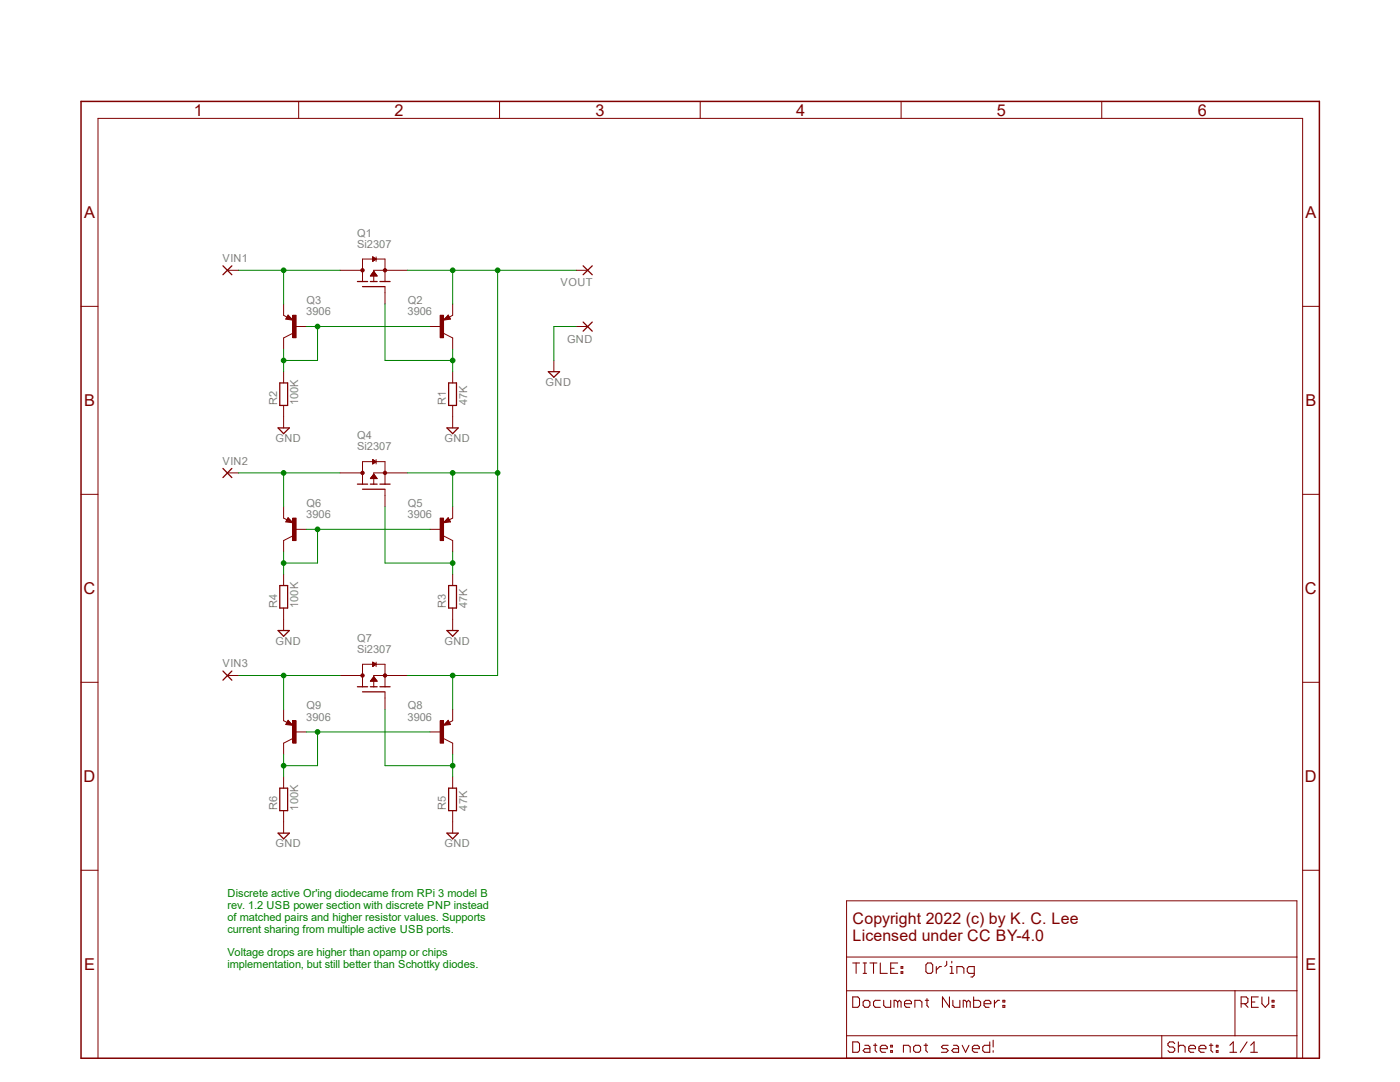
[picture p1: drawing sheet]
<?xml version="1.0" encoding="utf-8"?>
<!DOCTYPE eagle SYSTEM "eagle.dtd">
<eagle version="6.5.0">
<drawing>
<settings>
<setting alwaysvectorfont="no"/>
<setting verticaltext="up"/>
</settings>
<grid distance="0.1" unitdist="inch" unit="inch" style="lines" multiple="1" display="no" altdistance="0.01" altunitdist="inch" altunit="inch"/>
<schematic xreflabel="%F%N/%S.%C%R" xrefpart="/%S.%C%R">
<libraries>
<library name="ipc-7351-transistor">
<symbols>
<symbol name="MOSFET-PCH">
<wire x1="0" y1="-2.54" x2="1.3208" y2="-2.54" width="0.1524" layer="94"/>
<wire x1="2.54" y1="0.762" x2="2.54" y2="0" width="0.254" layer="94"/>
<wire x1="2.54" y1="0" x2="2.54" y2="-0.762" width="0.254" layer="94"/>
<wire x1="2.54" y1="3.683" x2="2.54" y2="2.54" width="0.254" layer="94"/>
<wire x1="2.54" y1="2.54" x2="2.54" y2="1.397" width="0.254" layer="94"/>
<wire x1="2.54" y1="0" x2="5.08" y2="0" width="0.1524" layer="94"/>
<wire x1="5.08" y1="0" x2="5.08" y2="-2.54" width="0.1524" layer="94"/>
<wire x1="2.54" y1="-1.397" x2="2.54" y2="-2.54" width="0.254" layer="94"/>
<wire x1="2.54" y1="-2.54" x2="2.54" y2="-3.683" width="0.254" layer="94"/>
<wire x1="1.397" y1="2.54" x2="1.397" y2="-2.54" width="0.254" layer="94"/>
<wire x1="2.54" y1="2.54" x2="5.08" y2="2.54" width="0.1524" layer="94"/>
<wire x1="5.08" y1="-2.54" x2="2.54" y2="-2.54" width="0.1524" layer="94"/>
<wire x1="7.62" y1="2.54" x2="7.62" y2="-0.508" width="0.1524" layer="94"/>
<wire x1="7.62" y1="-0.508" x2="7.62" y2="-2.54" width="0.1524" layer="94"/>
<wire x1="5.08" y1="-2.54" x2="7.62" y2="-2.54" width="0.1524" layer="94"/>
<wire x1="5.08" y1="2.54" x2="7.62" y2="2.54" width="0.1524" layer="94"/>
<wire x1="7.112" y1="-0.508" x2="7.62" y2="-0.508" width="0.1524" layer="94"/>
<wire x1="7.62" y1="-0.508" x2="8.128" y2="-0.508" width="0.1524" layer="94"/>
<circle x="5.08" y="-2.54" radius="0.3592" width="0" layer="94"/>
<circle x="5.08" y="2.54" radius="0.3592" width="0" layer="94"/>
<text x="-8.89" y="0" size="1.778" layer="96">&gt;VALUE</text>
<text x="-8.89" y="2.54" size="1.778" layer="95">&gt;NAME</text>
<pin name="S" x="5.08" y="-7.62" visible="off" length="middle" direction="pas" rot="R90"/>
<pin name="G" x="-2.54" y="-2.54" visible="off" length="short" direction="pas"/>
<pin name="D" x="5.08" y="7.62" visible="off" length="middle" direction="pas" rot="R270"/>
<polygon width="0.1524" layer="94">
<vertex x="7.62" y="-0.508"/>
<vertex x="8.128" y="0.254"/>
<vertex x="7.112" y="0.254"/>
</polygon>
<polygon width="0.1524" layer="94">
<vertex x="4.826" y="0"/>
<vertex x="3.81" y="0.762"/>
<vertex x="3.81" y="-0.762"/>
</polygon>
</symbol>
<symbol name="PNP">
<wire x1="2.0861" y1="1.6779" x2="1.5781" y2="2.5941" width="0.1524" layer="94"/>
<wire x1="1.5781" y1="2.5941" x2="0.5159" y2="1.478" width="0.1524" layer="94"/>
<wire x1="0.5159" y1="1.478" x2="2.0861" y2="1.6779" width="0.1524" layer="94"/>
<wire x1="2.54" y1="2.54" x2="1.808" y2="2.1239" width="0.1524" layer="94"/>
<wire x1="2.54" y1="-2.54" x2="0.508" y2="-1.524" width="0.1524" layer="94"/>
<wire x1="1.905" y1="1.778" x2="1.524" y2="2.413" width="0.254" layer="94"/>
<wire x1="1.524" y1="2.413" x2="0.762" y2="1.651" width="0.254" layer="94"/>
<wire x1="0.762" y1="1.651" x2="1.778" y2="1.778" width="0.254" layer="94"/>
<wire x1="1.778" y1="1.778" x2="1.524" y2="2.159" width="0.254" layer="94"/>
<wire x1="1.524" y1="2.159" x2="1.143" y2="1.905" width="0.254" layer="94"/>
<wire x1="1.143" y1="1.905" x2="1.524" y2="1.905" width="0.254" layer="94"/>
<text x="-10.16" y="7.62" size="1.778" layer="95">&gt;NAME</text>
<text x="-10.16" y="5.08" size="1.778" layer="96">&gt;VALUE</text>
<rectangle x1="-0.254" y1="-2.54" x2="0.508" y2="2.54" layer="94"/>
<pin name="B" x="-2.54" y="0" visible="off" length="short" direction="pas" swaplevel="1"/>
<pin name="E" x="2.54" y="5.08" visible="off" length="short" direction="pas" swaplevel="2" rot="R270"/>
<pin name="C" x="2.54" y="-5.08" visible="off" length="short" direction="pas" swaplevel="3" rot="R90"/>
</symbol>
</symbols>
<devicesets>
<deviceset name="MOSFET-PCH_" prefix="Q">
<gates>
<gate name="G$1" symbol="MOSFET-PCH" x="0" y="0"/>
</gates>
<devices>
<device name="SOT-23" package="SOT95P280X135-3N">
<connects>
<connect gate="G$1" pin="D" pad="3"/>
<connect gate="G$1" pin="G" pad="1"/>
<connect gate="G$1" pin="S" pad="2"/>
</connects>
<technologies>
<technology name=""/>
</technologies>
</device>
<device name="SO-8" package="SOIC127P600X175-8AN">
<connects>
<connect gate="G$1" pin="D" pad="5 6 7 8"/>
<connect gate="G$1" pin="G" pad="4"/>
<connect gate="G$1" pin="S" pad="1 2 3"/>
</connects>
<technologies>
<technology name=""/>
</technologies>
</device>
<device name="SOT-223" package="SOT230P700X160-4N">
<connects>
<connect gate="G$1" pin="D" pad="4"/>
<connect gate="G$1" pin="G" pad="1"/>
<connect gate="G$1" pin="S" pad="3"/>
</connects>
<technologies>
<technology name=""/>
</technologies>
</device>
<device name="D-PAK" package="D-PAK_TO252AA">
<connects>
<connect gate="G$1" pin="D" pad="4"/>
<connect gate="G$1" pin="G" pad="1"/>
<connect gate="G$1" pin="S" pad="3"/>
</connects>
<technologies>
<technology name=""/>
</technologies>
</device>
</devices>
</deviceset>
<deviceset name="PNP_" prefix="Q" uservalue="yes">
<gates>
<gate name="G$1" symbol="PNP" x="0" y="0"/>
</gates>
<devices>
<device name="SOT-223" package="SOT230P700X160-4N">
<connects>
<connect gate="G$1" pin="B" pad="1"/>
<connect gate="G$1" pin="C" pad="2"/>
<connect gate="G$1" pin="E" pad="3"/>
</connects>
<technologies>
<technology name=""/>
</technologies>
</device>
<device name="SOT-23" package="SOT95P280X135-3N">
<connects>
<connect gate="G$1" pin="B" pad="1"/>
<connect gate="G$1" pin="C" pad="3"/>
<connect gate="G$1" pin="E" pad="2"/>
</connects>
<technologies>
<technology name=""/>
</technologies>
</device>
<device name="SOT-323" package="SOT65P210X110-3N">
<connects>
<connect gate="G$1" pin="B" pad="1"/>
<connect gate="G$1" pin="C" pad="3"/>
<connect gate="G$1" pin="E" pad="2"/>
</connects>
<technologies>
<technology name=""/>
</technologies>
</device>
</devices>
</deviceset>
</devicesets>
</library>
<library name="ipc-7351-resistor">
<symbols>
<symbol name="RESISTOR">
<wire x1="-2.54" y1="-0.889" x2="2.54" y2="-0.889" width="0.254" layer="94"/>
<wire x1="2.54" y1="0.889" x2="-2.54" y2="0.889" width="0.254" layer="94"/>
<wire x1="2.54" y1="-0.889" x2="2.54" y2="0.889" width="0.254" layer="94"/>
<wire x1="-2.54" y1="-0.889" x2="-2.54" y2="0.889" width="0.254" layer="94"/>
<text x="-2.54" y="1.524" size="1.778" layer="95">&gt;NAME</text>
<text x="-2.54" y="-3.302" size="1.778" layer="96">&gt;VALUE</text>
<pin name="2" x="5.08" y="0" visible="off" length="short" direction="pas" swaplevel="1" rot="R180"/>
<pin name="1" x="-5.08" y="0" visible="off" length="short" direction="pas" swaplevel="1"/>
</symbol>
</symbols>
<devicesets>
<deviceset name="RESISTOR_" prefix="R" uservalue="yes">
<gates>
<gate name="G$1" symbol="RESISTOR" x="0" y="0"/>
</gates>
<devices>
<device name="0201" package="RESC0603X30N">
<connects>
<connect gate="G$1" pin="1" pad="1"/>
<connect gate="G$1" pin="2" pad="2"/>
</connects>
<technologies>
<technology name=""/>
</technologies>
</device>
<device name="0402" package="RESC1005X40AN">
<connects>
<connect gate="G$1" pin="1" pad="1"/>
<connect gate="G$1" pin="2" pad="2"/>
</connects>
<technologies>
<technology name=""/>
</technologies>
</device>
<device name="0603" package="RESC1608X55N">
<connects>
<connect gate="G$1" pin="1" pad="1"/>
<connect gate="G$1" pin="2" pad="2"/>
</connects>
<technologies>
<technology name=""/>
</technologies>
</device>
<device name="0805" package="RESC2012X70N">
<connects>
<connect gate="G$1" pin="1" pad="1"/>
<connect gate="G$1" pin="2" pad="2"/>
</connects>
<technologies>
<technology name=""/>
</technologies>
</device>
<device name="1206" package="RESC3115X70N">
<connects>
<connect gate="G$1" pin="1" pad="1"/>
<connect gate="G$1" pin="2" pad="2"/>
</connects>
<technologies>
<technology name=""/>
</technologies>
</device>
<device name="1210" package="RESC3225X70N">
<connects>
<connect gate="G$1" pin="1" pad="1"/>
<connect gate="G$1" pin="2" pad="2"/>
</connects>
<technologies>
<technology name=""/>
</technologies>
</device>
<device name="1812" package="RESC4532X70N">
<connects>
<connect gate="G$1" pin="1" pad="1"/>
<connect gate="G$1" pin="2" pad="2"/>
</connects>
<technologies>
<technology name=""/>
</technologies>
</device>
<device name="2010" package="RESC5025X70N">
<connects>
<connect gate="G$1" pin="1" pad="1"/>
<connect gate="G$1" pin="2" pad="2"/>
</connects>
<technologies>
<technology name=""/>
</technologies>
</device>
<device name="2512" package="RESC6432X70N">
<connects>
<connect gate="G$1" pin="1" pad="1"/>
<connect gate="G$1" pin="2" pad="2"/>
</connects>
<technologies>
<technology name=""/>
</technologies>
</device>
</devices>
</deviceset>
</devicesets>
</library>
<library name="supply2">
<symbols>
<symbol name="GND">
<wire x1="-1.27" y1="0" x2="1.27" y2="0" width="0.254" layer="94"/>
<wire x1="1.27" y1="0" x2="0" y2="-1.27" width="0.254" layer="94"/>
<wire x1="0" y1="-1.27" x2="-1.27" y2="0" width="0.254" layer="94"/>
<text x="-1.905" y="-3.175" size="1.778" layer="96">&gt;VALUE</text>
<pin name="GND" x="0" y="2.54" visible="off" length="short" direction="sup" rot="R270"/>
</symbol>
</symbols>
<devicesets>
<deviceset name="GND" prefix="SUPPLY">
<gates>
<gate name="GND" symbol="GND" x="0" y="0"/>
</gates>
<devices>
<device name="">
<technologies>
<technology name=""/>
</technologies>
</device>
</devices>
</deviceset>
</devicesets>
</library>
<library name="wirepad">
<symbols>
<symbol name="PAD">
<wire x1="-1.016" y1="1.016" x2="1.016" y2="-1.016" width="0.254" layer="94"/>
<wire x1="-1.016" y1="-1.016" x2="1.016" y2="1.016" width="0.254" layer="94"/>
<text x="-1.143" y="1.8542" size="1.778" layer="95">&gt;NAME</text>
<text x="-1.143" y="-3.302" size="1.778" layer="96">&gt;VALUE</text>
<pin name="P" x="2.54" y="0" visible="off" length="short" direction="pas" rot="R180"/>
</symbol>
</symbols>
<devicesets>
<deviceset name="SMD2" prefix="PAD" uservalue="yes">
<gates>
<gate name="1" symbol="PAD" x="0" y="0"/>
</gates>
<devices>
<device name="" package="SMD1,27-2,54">
<connects>
<connect gate="1" pin="P" pad="1"/>
</connects>
<technologies>
<technology name=""/>
</technologies>
</device>
</devices>
</deviceset>
</devicesets>
</library>
<library name="frames">
<symbols>
<symbol name="FRAME_A_L">
<frame x1="0" y1="0" x2="279.4" y2="215.9" columns="6" rows="5" layer="94" border-bottom="no"/>
</symbol>
<symbol name="DOCFIELD">
<wire x1="0" y1="0" x2="71.12" y2="0" width="0.1016" layer="94"/>
<wire x1="101.6" y1="15.24" x2="87.63" y2="15.24" width="0.1016" layer="94"/>
<wire x1="0" y1="0" x2="0" y2="5.08" width="0.1016" layer="94"/>
<wire x1="0" y1="5.08" x2="71.12" y2="5.08" width="0.1016" layer="94"/>
<wire x1="0" y1="5.08" x2="0" y2="15.24" width="0.1016" layer="94"/>
<wire x1="101.6" y1="15.24" x2="101.6" y2="5.08" width="0.1016" layer="94"/>
<wire x1="71.12" y1="5.08" x2="71.12" y2="0" width="0.1016" layer="94"/>
<wire x1="71.12" y1="5.08" x2="87.63" y2="5.08" width="0.1016" layer="94"/>
<wire x1="71.12" y1="0" x2="101.6" y2="0" width="0.1016" layer="94"/>
<wire x1="87.63" y1="15.24" x2="87.63" y2="5.08" width="0.1016" layer="94"/>
<wire x1="87.63" y1="15.24" x2="0" y2="15.24" width="0.1016" layer="94"/>
<wire x1="87.63" y1="5.08" x2="101.6" y2="5.08" width="0.1016" layer="94"/>
<wire x1="101.6" y1="5.08" x2="101.6" y2="0" width="0.1016" layer="94"/>
<wire x1="0" y1="15.24" x2="0" y2="22.86" width="0.1016" layer="94"/>
<wire x1="101.6" y1="35.56" x2="0" y2="35.56" width="0.1016" layer="94"/>
<wire x1="101.6" y1="35.56" x2="101.6" y2="22.86" width="0.1016" layer="94"/>
<wire x1="0" y1="22.86" x2="101.6" y2="22.86" width="0.1016" layer="94"/>
<wire x1="0" y1="22.86" x2="0" y2="35.56" width="0.1016" layer="94"/>
<wire x1="101.6" y1="22.86" x2="101.6" y2="15.24" width="0.1016" layer="94"/>
<text x="1.27" y="1.27" size="2.54" layer="94" font="vector">Date:</text>
<text x="12.7" y="1.27" size="2.54" layer="94" font="vector">&gt;LAST_DATE_TIME</text>
<text x="72.39" y="1.27" size="2.54" layer="94" font="vector">Sheet:</text>
<text x="86.36" y="1.27" size="2.54" layer="94" font="vector">&gt;SHEET</text>
<text x="88.9" y="11.43" size="2.54" layer="94" font="vector">REV:</text>
<text x="1.27" y="19.05" size="2.54" layer="94" font="vector">TITLE:</text>
<text x="1.27" y="11.43" size="2.54" layer="94" font="vector">Document Number:</text>
<text x="17.78" y="19.05" size="2.54" layer="94" font="vector">&gt;DRAWING_NAME</text>
</symbol>
</symbols>
<devicesets>
<deviceset name="FRAME_A_L" prefix="FRAME" uservalue="yes">
<gates>
<gate name="G$1" symbol="FRAME_A_L" x="0" y="0" addlevel="always"/>
<gate name="G$2" symbol="DOCFIELD" x="172.72" y="0" addlevel="always"/>
</gates>
<devices>
<device name="">
<technologies>
<technology name=""/>
</technologies>
</device>
</devices>
</deviceset>
</devicesets>
</library>
</libraries>
<attributes>
</attributes>
<variantdefs>
</variantdefs>
<classes>
<class number="0" name="default" width="0" drill="0">
</class>
</classes>
<parts>
<part name="Q1" library="ipc-7351-transistor" deviceset="MOSFET-PCH_" device="SOT-23" value="Si2307"/>
<part name="Q2" library="ipc-7351-transistor" deviceset="PNP_" device="SOT-23" value="3906"/>
<part name="R1" library="ipc-7351-resistor" deviceset="RESISTOR_" device="0603" value="47K"/>
<part name="Q3" library="ipc-7351-transistor" deviceset="PNP_" device="SOT-23" value="3906"/>
<part name="R2" library="ipc-7351-resistor" deviceset="RESISTOR_" device="0603" value="100K"/>
<part name="SUPPLY1" library="supply2" deviceset="GND" device=""/>
<part name="SUPPLY2" library="supply2" deviceset="GND" device=""/>
<part name="Q4" library="ipc-7351-transistor" deviceset="MOSFET-PCH_" device="SOT-23" value="Si2307"/>
<part name="Q5" library="ipc-7351-transistor" deviceset="PNP_" device="SOT-23" value="3906"/>
<part name="R3" library="ipc-7351-resistor" deviceset="RESISTOR_" device="0603" value="47K"/>
<part name="Q6" library="ipc-7351-transistor" deviceset="PNP_" device="SOT-23" value="3906"/>
<part name="R4" library="ipc-7351-resistor" deviceset="RESISTOR_" device="0603" value="100K"/>
<part name="SUPPLY3" library="supply2" deviceset="GND" device=""/>
<part name="SUPPLY4" library="supply2" deviceset="GND" device=""/>
<part name="Q7" library="ipc-7351-transistor" deviceset="MOSFET-PCH_" device="SOT-23" value="Si2307"/>
<part name="Q8" library="ipc-7351-transistor" deviceset="PNP_" device="SOT-23" value="3906"/>
<part name="R5" library="ipc-7351-resistor" deviceset="RESISTOR_" device="0603" value="47K"/>
<part name="Q9" library="ipc-7351-transistor" deviceset="PNP_" device="SOT-23" value="3906"/>
<part name="R6" library="ipc-7351-resistor" deviceset="RESISTOR_" device="0603" value="100K"/>
<part name="SUPPLY5" library="supply2" deviceset="GND" device=""/>
<part name="SUPPLY6" library="supply2" deviceset="GND" device=""/>
<part name="VIN1" library="wirepad" deviceset="SMD2" device=""/>
<part name="VIN2" library="wirepad" deviceset="SMD2" device=""/>
<part name="VIN3" library="wirepad" deviceset="SMD2" device=""/>
<part name="VOUT" library="wirepad" deviceset="SMD2" device=""/>
<part name="GND" library="wirepad" deviceset="SMD2" device=""/>
<part name="SUPPLY7" library="supply2" deviceset="GND" device=""/>
<part name="FRAME1" library="frames" deviceset="FRAME_A_L" device=""/>
</parts>
<sheets>
<sheet>
<plain>
<text x="2.54" y="-81.28" size="1.778" layer="91">Discrete active Or'ing diodecame from RPi 3 model B
rev. 1.2 USB power section with discrete PNP instead 
of matched pairs and higher resistor values. Supports
current sharing from multiple active USB ports.

Voltage drops are higher than opamp or chips 
implementation, but still much better than Schottky diodes.</text>
</plain>
<instances>
<instance part="Q1" gate="G$1" x="35.56" y="71.12" smashed="yes" rot="R90">
<attribute name="VALUE" x="31.75" y="81.28" size="1.778" layer="96"/>
<attribute name="NAME" x="31.75" y="83.82" size="1.778" layer="95"/>
</instance>
<instance part="Q2" gate="G$1" x="50.8" y="63.5" smashed="yes">
<attribute name="NAME" x="43.18" y="68.58" size="1.778" layer="95"/>
<attribute name="VALUE" x="43.18" y="66.04" size="1.778" layer="96"/>
</instance>
<instance part="R1" gate="G$1" x="53.34" y="48.26" rot="R90"/>
<instance part="Q3" gate="G$1" x="17.78" y="63.5" smashed="yes" rot="MR0">
<attribute name="NAME" x="20.32" y="68.58" size="1.778" layer="95"/>
<attribute name="VALUE" x="20.32" y="66.04" size="1.778" layer="96"/>
</instance>
<instance part="R2" gate="G$1" x="15.24" y="48.26" rot="R90"/>
<instance part="SUPPLY1" gate="GND" x="15.24" y="40.64"/>
<instance part="SUPPLY2" gate="GND" x="53.34" y="40.64"/>
<instance part="Q4" gate="G$1" x="35.56" y="25.4" smashed="yes" rot="R90">
<attribute name="VALUE" x="31.75" y="35.56" size="1.778" layer="96"/>
<attribute name="NAME" x="31.75" y="38.1" size="1.778" layer="95"/>
</instance>
<instance part="Q5" gate="G$1" x="50.8" y="17.78" smashed="yes">
<attribute name="NAME" x="43.18" y="22.86" size="1.778" layer="95"/>
<attribute name="VALUE" x="43.18" y="20.32" size="1.778" layer="96"/>
</instance>
<instance part="R3" gate="G$1" x="53.34" y="2.54" rot="R90"/>
<instance part="Q6" gate="G$1" x="17.78" y="17.78" smashed="yes" rot="MR0">
<attribute name="NAME" x="20.32" y="22.86" size="1.778" layer="95"/>
<attribute name="VALUE" x="20.32" y="20.32" size="1.778" layer="96"/>
</instance>
<instance part="R4" gate="G$1" x="15.24" y="2.54" rot="R90"/>
<instance part="SUPPLY3" gate="GND" x="15.24" y="-5.08"/>
<instance part="SUPPLY4" gate="GND" x="53.34" y="-5.08"/>
<instance part="Q7" gate="G$1" x="35.56" y="-20.32" smashed="yes" rot="R90">
<attribute name="VALUE" x="31.75" y="-10.16" size="1.778" layer="96"/>
<attribute name="NAME" x="31.75" y="-7.62" size="1.778" layer="95"/>
</instance>
<instance part="Q8" gate="G$1" x="50.8" y="-27.94" smashed="yes">
<attribute name="NAME" x="43.18" y="-22.86" size="1.778" layer="95"/>
<attribute name="VALUE" x="43.18" y="-25.4" size="1.778" layer="96"/>
</instance>
<instance part="R5" gate="G$1" x="53.34" y="-43.18" rot="R90"/>
<instance part="Q9" gate="G$1" x="17.78" y="-27.94" smashed="yes" rot="MR0">
<attribute name="NAME" x="20.32" y="-22.86" size="1.778" layer="95"/>
<attribute name="VALUE" x="20.32" y="-25.4" size="1.778" layer="96"/>
</instance>
<instance part="R6" gate="G$1" x="15.24" y="-43.18" rot="R90"/>
<instance part="SUPPLY5" gate="GND" x="15.24" y="-50.8"/>
<instance part="SUPPLY6" gate="GND" x="53.34" y="-50.8"/>
<instance part="VIN1" gate="1" x="2.54" y="76.2"/>
<instance part="VIN2" gate="1" x="2.54" y="30.48"/>
<instance part="VIN3" gate="1" x="2.54" y="-15.24"/>
<instance part="VOUT" gate="1" x="83.82" y="76.2" rot="R180"/>
<instance part="GND" gate="1" x="83.82" y="63.5" rot="R180"/>
<instance part="SUPPLY7" gate="GND" x="76.2" y="53.34"/>
<instance part="FRAME1" gate="G$1" x="-30.48" y="-101.6"/>
<instance part="FRAME1" gate="G$2" x="142.24" y="-101.6"/>
</instances>
<busses>
</busses>
<nets>
<net name="GND" class="0">
<segment>
<pinref part="R2" gate="G$1" pin="1"/>
<pinref part="SUPPLY1" gate="GND" pin="GND"/>
</segment>
<segment>
<pinref part="R1" gate="G$1" pin="1"/>
<pinref part="SUPPLY2" gate="GND" pin="GND"/>
</segment>
<segment>
<pinref part="R4" gate="G$1" pin="1"/>
<pinref part="SUPPLY3" gate="GND" pin="GND"/>
</segment>
<segment>
<pinref part="R3" gate="G$1" pin="1"/>
<pinref part="SUPPLY4" gate="GND" pin="GND"/>
</segment>
<segment>
<pinref part="R6" gate="G$1" pin="1"/>
<pinref part="SUPPLY5" gate="GND" pin="GND"/>
</segment>
<segment>
<pinref part="R5" gate="G$1" pin="1"/>
<pinref part="SUPPLY6" gate="GND" pin="GND"/>
</segment>
<segment>
<pinref part="GND" gate="1" pin="P"/>
<pinref part="SUPPLY7" gate="GND" pin="GND"/>
<wire x1="81.28" y1="63.5" x2="76.2" y2="63.5" width="0.1524" layer="91"/>
<wire x1="76.2" y1="63.5" x2="76.2" y2="55.88" width="0.1524" layer="91"/>
</segment>
</net>
<net name="N$1" class="0">
<segment>
<pinref part="Q1" gate="G$1" pin="S"/>
<pinref part="Q2" gate="G$1" pin="E"/>
<wire x1="43.18" y1="76.2" x2="53.34" y2="76.2" width="0.1524" layer="91"/>
<wire x1="53.34" y1="76.2" x2="53.34" y2="68.58" width="0.1524" layer="91"/>
<wire x1="53.34" y1="76.2" x2="63.5" y2="76.2" width="0.1524" layer="91"/>
<junction x="53.34" y="76.2"/>
<pinref part="Q4" gate="G$1" pin="S"/>
<pinref part="Q5" gate="G$1" pin="E"/>
<wire x1="63.5" y1="76.2" x2="81.28" y2="76.2" width="0.1524" layer="91"/>
<wire x1="43.18" y1="30.48" x2="53.34" y2="30.48" width="0.1524" layer="91"/>
<wire x1="53.34" y1="30.48" x2="53.34" y2="22.86" width="0.1524" layer="91"/>
<wire x1="53.34" y1="30.48" x2="63.5" y2="30.48" width="0.1524" layer="91"/>
<junction x="53.34" y="30.48"/>
<wire x1="63.5" y1="76.2" x2="63.5" y2="30.48" width="0.1524" layer="91"/>
<pinref part="Q7" gate="G$1" pin="S"/>
<pinref part="Q8" gate="G$1" pin="E"/>
<wire x1="43.18" y1="-15.24" x2="53.34" y2="-15.24" width="0.1524" layer="91"/>
<wire x1="53.34" y1="-15.24" x2="53.34" y2="-22.86" width="0.1524" layer="91"/>
<wire x1="53.34" y1="-15.24" x2="63.5" y2="-15.24" width="0.1524" layer="91"/>
<junction x="53.34" y="-15.24"/>
<wire x1="63.5" y1="30.48" x2="63.5" y2="-15.24" width="0.1524" layer="91"/>
<junction x="63.5" y="30.48"/>
<junction x="63.5" y="76.2"/>
<pinref part="VOUT" gate="1" pin="P"/>
</segment>
</net>
<net name="N$2" class="0">
<segment>
<pinref part="Q1" gate="G$1" pin="D"/>
<pinref part="Q3" gate="G$1" pin="E"/>
<wire x1="27.94" y1="76.2" x2="15.24" y2="76.2" width="0.1524" layer="91"/>
<wire x1="15.24" y1="76.2" x2="15.24" y2="68.58" width="0.1524" layer="91"/>
<wire x1="15.24" y1="76.2" x2="5.08" y2="76.2" width="0.1524" layer="91"/>
<junction x="15.24" y="76.2"/>
<pinref part="VIN1" gate="1" pin="P"/>
</segment>
</net>
<net name="N$3" class="0">
<segment>
<pinref part="Q2" gate="G$1" pin="C"/>
<pinref part="R1" gate="G$1" pin="2"/>
<wire x1="53.34" y1="58.42" x2="53.34" y2="55.88" width="0.1524" layer="91"/>
<pinref part="Q1" gate="G$1" pin="G"/>
<wire x1="53.34" y1="55.88" x2="53.34" y2="53.34" width="0.1524" layer="91"/>
<wire x1="38.1" y1="68.58" x2="38.1" y2="55.88" width="0.1524" layer="91"/>
<wire x1="38.1" y1="55.88" x2="53.34" y2="55.88" width="0.1524" layer="91"/>
<junction x="53.34" y="55.88"/>
</segment>
</net>
<net name="N$5" class="0">
<segment>
<pinref part="Q3" gate="G$1" pin="B"/>
<wire x1="20.32" y1="63.5" x2="22.86" y2="63.5" width="0.1524" layer="91"/>
<wire x1="22.86" y1="63.5" x2="22.86" y2="55.88" width="0.1524" layer="91"/>
<wire x1="22.86" y1="55.88" x2="15.24" y2="55.88" width="0.1524" layer="91"/>
<pinref part="Q3" gate="G$1" pin="C"/>
<wire x1="15.24" y1="55.88" x2="15.24" y2="58.42" width="0.1524" layer="91"/>
<pinref part="R2" gate="G$1" pin="2"/>
<wire x1="15.24" y1="55.88" x2="15.24" y2="53.34" width="0.1524" layer="91"/>
<pinref part="Q2" gate="G$1" pin="B"/>
<wire x1="22.86" y1="63.5" x2="48.26" y2="63.5" width="0.1524" layer="91"/>
<junction x="15.24" y="55.88"/>
<junction x="22.86" y="63.5"/>
</segment>
</net>
<net name="N$6" class="0">
<segment>
<pinref part="Q4" gate="G$1" pin="D"/>
<pinref part="Q6" gate="G$1" pin="E"/>
<wire x1="27.94" y1="30.48" x2="15.24" y2="30.48" width="0.1524" layer="91"/>
<wire x1="15.24" y1="30.48" x2="15.24" y2="22.86" width="0.1524" layer="91"/>
<wire x1="15.24" y1="30.48" x2="5.08" y2="30.48" width="0.1524" layer="91"/>
<junction x="15.24" y="30.48"/>
<pinref part="VIN2" gate="1" pin="P"/>
</segment>
</net>
<net name="N$7" class="0">
<segment>
<pinref part="Q5" gate="G$1" pin="C"/>
<pinref part="R3" gate="G$1" pin="2"/>
<wire x1="53.34" y1="12.7" x2="53.34" y2="10.16" width="0.1524" layer="91"/>
<pinref part="Q4" gate="G$1" pin="G"/>
<wire x1="53.34" y1="10.16" x2="53.34" y2="7.62" width="0.1524" layer="91"/>
<wire x1="38.1" y1="22.86" x2="38.1" y2="10.16" width="0.1524" layer="91"/>
<wire x1="38.1" y1="10.16" x2="53.34" y2="10.16" width="0.1524" layer="91"/>
<junction x="53.34" y="10.16"/>
</segment>
</net>
<net name="N$8" class="0">
<segment>
<pinref part="Q6" gate="G$1" pin="B"/>
<wire x1="20.32" y1="17.78" x2="22.86" y2="17.78" width="0.1524" layer="91"/>
<wire x1="22.86" y1="17.78" x2="22.86" y2="10.16" width="0.1524" layer="91"/>
<wire x1="22.86" y1="10.16" x2="15.24" y2="10.16" width="0.1524" layer="91"/>
<pinref part="Q6" gate="G$1" pin="C"/>
<wire x1="15.24" y1="10.16" x2="15.24" y2="12.7" width="0.1524" layer="91"/>
<pinref part="R4" gate="G$1" pin="2"/>
<wire x1="15.24" y1="10.16" x2="15.24" y2="7.62" width="0.1524" layer="91"/>
<pinref part="Q5" gate="G$1" pin="B"/>
<wire x1="22.86" y1="17.78" x2="48.26" y2="17.78" width="0.1524" layer="91"/>
<junction x="15.24" y="10.16"/>
<junction x="22.86" y="17.78"/>
</segment>
</net>
<net name="N$10" class="0">
<segment>
<pinref part="Q7" gate="G$1" pin="D"/>
<pinref part="Q9" gate="G$1" pin="E"/>
<wire x1="27.94" y1="-15.24" x2="15.24" y2="-15.24" width="0.1524" layer="91"/>
<wire x1="15.24" y1="-15.24" x2="15.24" y2="-22.86" width="0.1524" layer="91"/>
<wire x1="15.24" y1="-15.24" x2="5.08" y2="-15.24" width="0.1524" layer="91"/>
<junction x="15.24" y="-15.24"/>
<pinref part="VIN3" gate="1" pin="P"/>
</segment>
</net>
<net name="N$11" class="0">
<segment>
<pinref part="Q8" gate="G$1" pin="C"/>
<pinref part="R5" gate="G$1" pin="2"/>
<wire x1="53.34" y1="-33.02" x2="53.34" y2="-35.56" width="0.1524" layer="91"/>
<pinref part="Q7" gate="G$1" pin="G"/>
<wire x1="53.34" y1="-35.56" x2="53.34" y2="-38.1" width="0.1524" layer="91"/>
<wire x1="38.1" y1="-22.86" x2="38.1" y2="-35.56" width="0.1524" layer="91"/>
<wire x1="38.1" y1="-35.56" x2="53.34" y2="-35.56" width="0.1524" layer="91"/>
<junction x="53.34" y="-35.56"/>
</segment>
</net>
<net name="N$12" class="0">
<segment>
<pinref part="Q9" gate="G$1" pin="B"/>
<wire x1="20.32" y1="-27.94" x2="22.86" y2="-27.94" width="0.1524" layer="91"/>
<wire x1="22.86" y1="-27.94" x2="22.86" y2="-35.56" width="0.1524" layer="91"/>
<wire x1="22.86" y1="-35.56" x2="15.24" y2="-35.56" width="0.1524" layer="91"/>
<pinref part="Q9" gate="G$1" pin="C"/>
<wire x1="15.24" y1="-35.56" x2="15.24" y2="-33.02" width="0.1524" layer="91"/>
<pinref part="R6" gate="G$1" pin="2"/>
<wire x1="15.24" y1="-35.56" x2="15.24" y2="-38.1" width="0.1524" layer="91"/>
<pinref part="Q8" gate="G$1" pin="B"/>
<wire x1="22.86" y1="-27.94" x2="48.26" y2="-27.94" width="0.1524" layer="91"/>
<junction x="15.24" y="-35.56"/>
<junction x="22.86" y="-27.94"/>
</segment>
</net>
</nets>
</sheet>
</sheets>
</schematic>
</drawing>
<compatibility>
<note version="6.3" minversion="6.2.2" severity="warning">
Since Version 6.2.2 text objects can contain more than one line,
which will not be processed correctly with this version.
</note>
</compatibility>
</eagle>
